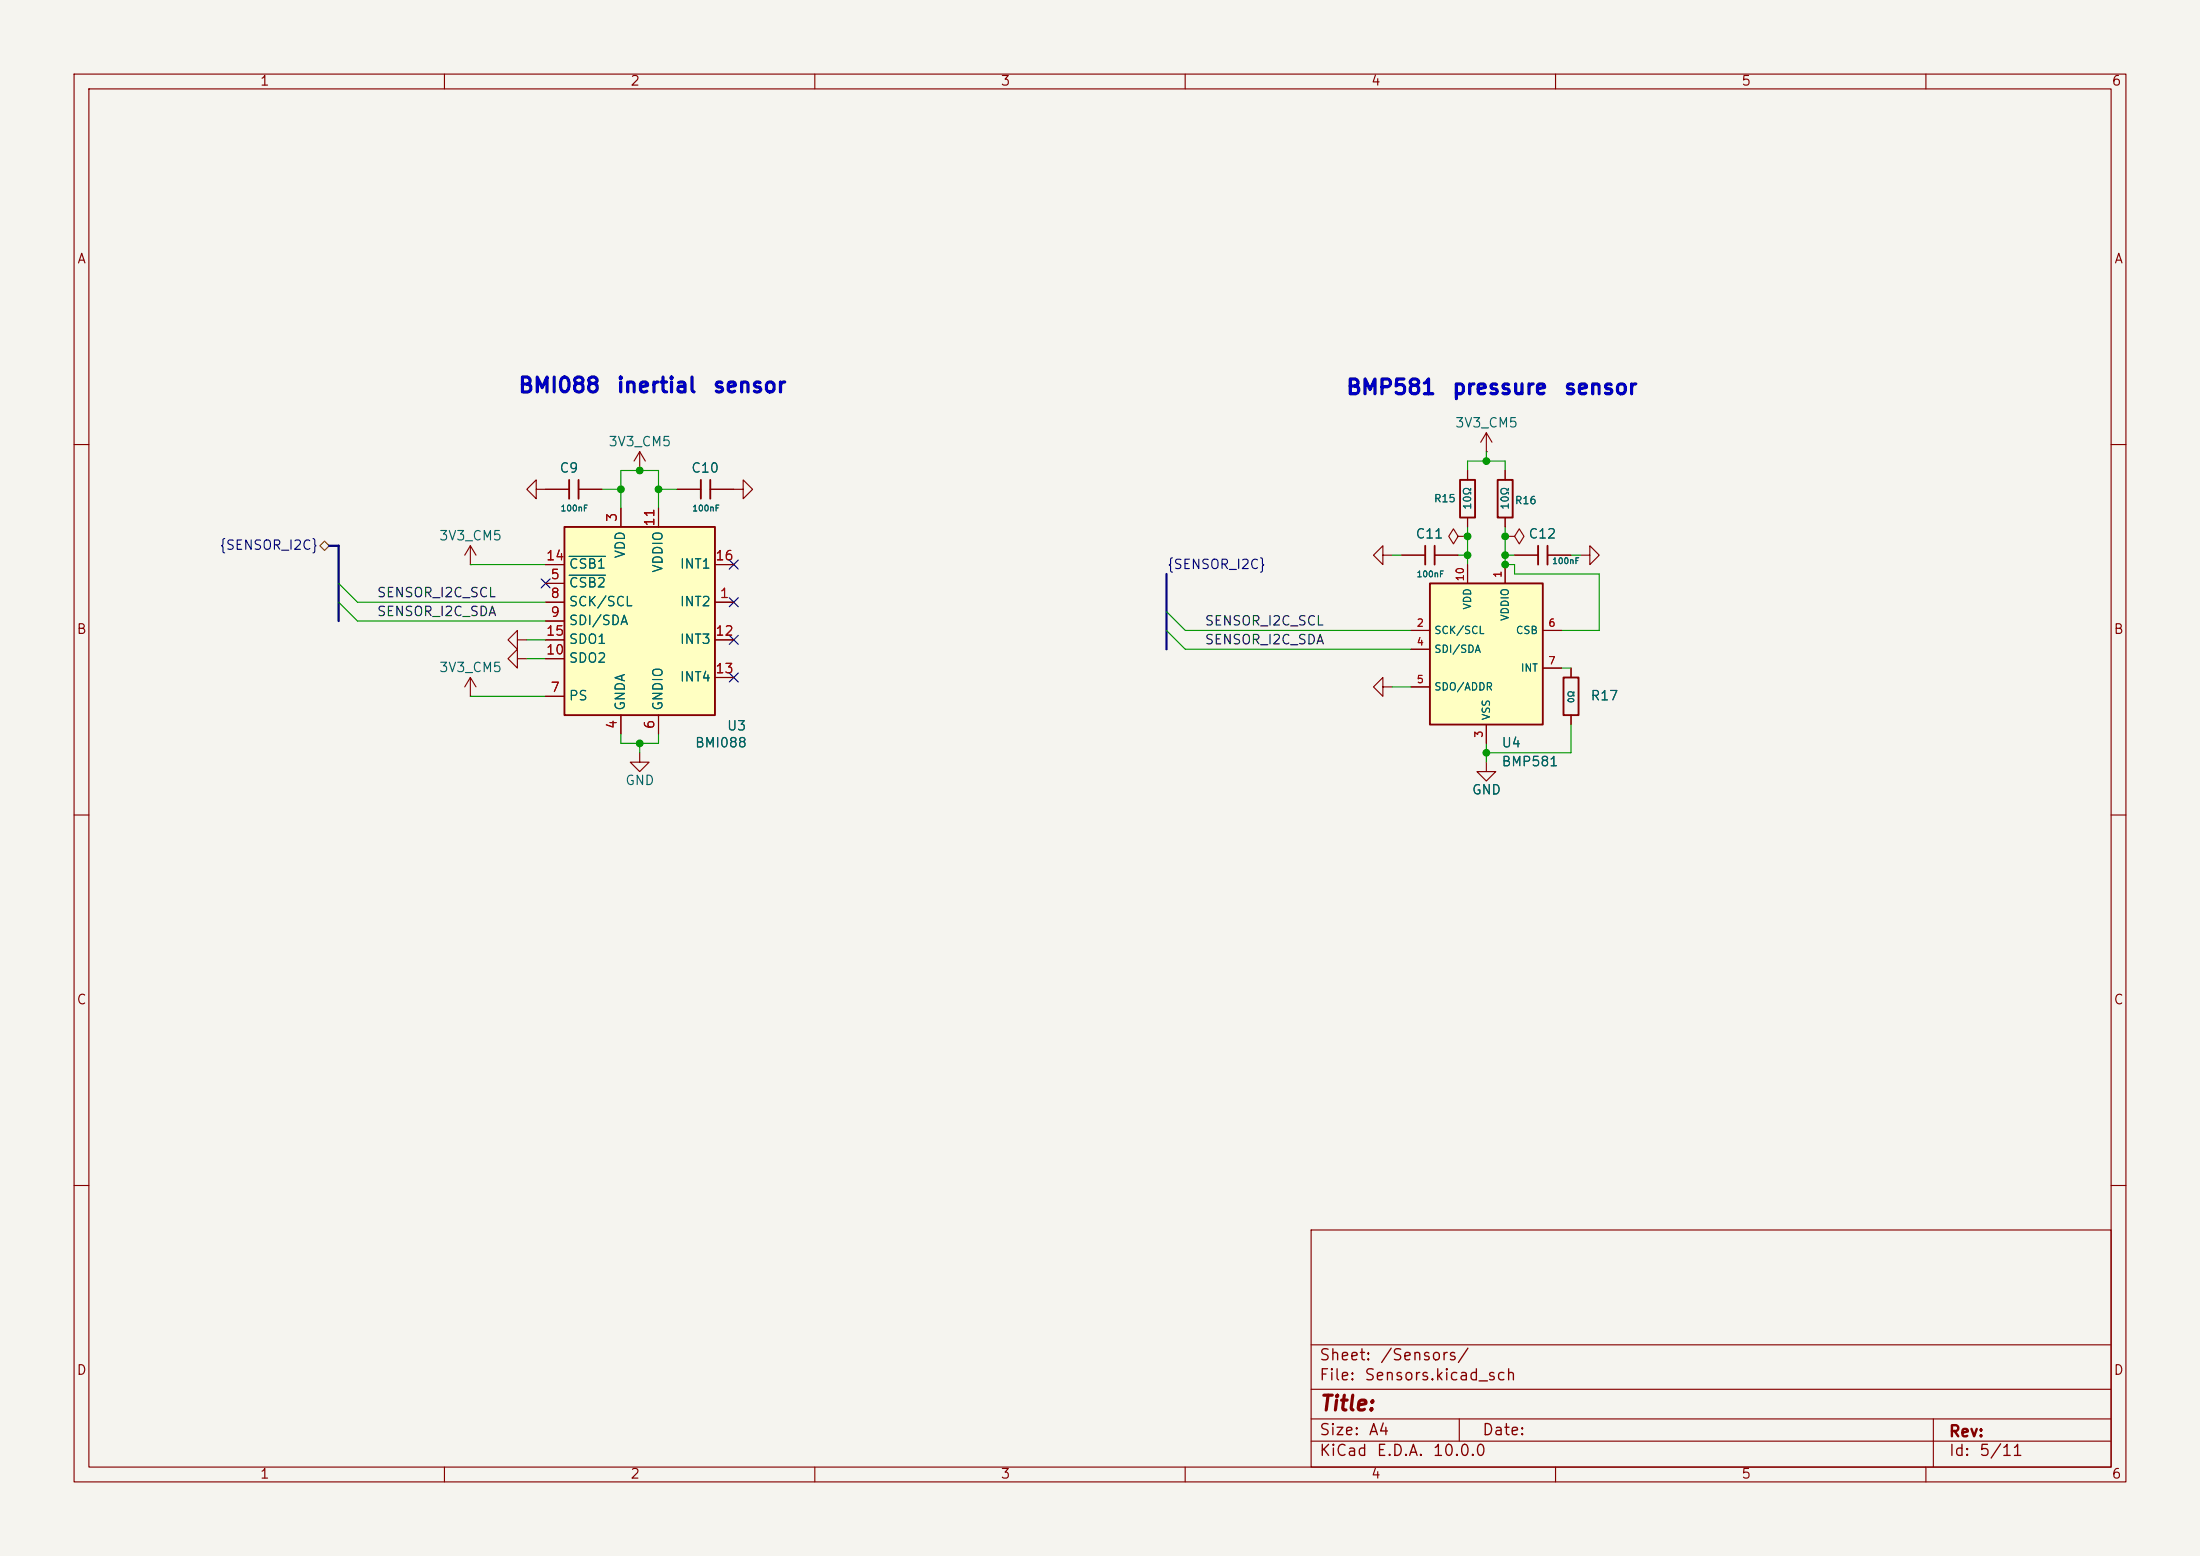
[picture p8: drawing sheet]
<svg xmlns="http://www.w3.org/2000/svg" width="297mm" height="210mm" viewBox="0 0 297 210" stroke-linecap="round" stroke-linejoin="round" font-family="sans-serif">
<path d="M0 0h297v210h-297z" fill="#f5f4ef" stroke="#f5f4ef" stroke-width=".14"/>
<g fill="none" stroke="#840000" stroke-width=".15">
<path d="M10 10h277v190h-277zM12 12h273v186h-273zM60 10v2M110 10v2M160 10v2M210 10v2M260 10v2M200.7 58.4l-.8 1.3M200.7 58.4l.7 1.3M200.7 58.4v2.6M10 60h2M63.5 76.2h.1"/>
<path d="M63.5 73.7l-.8 1.2M63.5 73.7l.8 1.2M63.5 73.7v2.5M86.4 63.5h.1M86.4 61l-.8 1.2M86.4 61l.7 1.2M86.4 61v2.5M99.1 66h1.2v-1.2l1.3 1.2-1.3 1.3v-1.3M186.7 74.9v-1.2l-1.3 1.2 1.3 1.3v-1.3h1.3M189.2 74.9h3.2M193.7 74.9h3.1M200.7 61h.1"/>
<path d="M285 60h2M186.7 92.7v-1.3l-1.3 1.3 1.3 1.3v-1.3h1.3M212.1 90.2v1.2M212.1 96.5v1.3M10 110h2M86.4 101.6v1.3h1.2l-1.2 1.2-1.3-1.2h1.3M200.7 102.9v1.2h1.2l-1.2 1.3-1.3-1.3h1.3M285 110h2M10 160h2M177 166h108v32h-108zM285 160h2M60 198v2"/>
<path d="M110 198v2M160 198v2M177 194.5h108M177 191.5h108M177 187.5h108M177 181.5h108M197 191.5v3M210 198v2M260 198v2M261 191.5v6.5"/>
</g>
<path d="M192.4 73.7v2.5M193.7 73.7v2.5M211.1 91.4h2v5.1h-2z" fill="none" stroke="#840000" stroke-width=".25"/>
<path d="M193 78.7h15.3v19.1h-15.3z" fill="#ffffc2"/>
<path d="M76.8 64.8v2.5M78.1 64.8v2.5M193 78.7h15.3v19.1h-15.3zM197.1 64.8h2v5.1h-2z" fill="none" stroke="#840000" stroke-width=".25"/>
<g fill="none" stroke="#840000" stroke-width=".15">
<path d="M72.4 66v-1.2l-1.3 1.2 1.3 1.3v-1.3h4.4M78.1 66h3.2M196.8 72.4l-.6-1-.6 1 .6 1 .6-1h1.3M198.1 72.4h.1M198.1 63.5v1.3M198.1 69.9v1.2M198.1 76.2v2.5M203.2 76.2v2.5M190.5 85.1h2.5M190.5 87.6h2.5M190.5 92.7h2.5M200.7 97.8v2.5"/>
<path d="M208.3 85.1h2.5M208.3 90.2h2.5"/>
</g>
<path d="M76.2 71.1h20.3v25.4h-20.3z" fill="#ffffc2"/>
<path d="M76.2 71.1h20.3v25.4h-20.3zM94.6 64.8v2.5M95.9 64.8v2.5M202.2 64.8h2v5.1h-2zM207.6 73.7v2.5M208.9 73.7v2.5" fill="none" stroke="#840000" stroke-width=".25"/>
<g fill="none" stroke="#840000" stroke-width=".15">
<path d="M73.7 78.7h2.5M73.7 76.2h2.5M73.7 66h3.1M78.1 66h3.2M83.8 68.6v2.5M88.9 68.6v2.5M91.4 66h3.2M95.9 66h3.2M96.5 76.2h2.6M189.2 74.9h3.2M193.7 74.9h3.1M198.1 72.4h.1"/>
<path d="M198.1 63.5v1.3M198.1 69.9v1.2M198.1 76.2v2.5M203.2 72.4h1.3l.6-1 .6 1-.6 1-.6-1M203.2 72.4h.1M203.2 63.5v1.3M203.2 69.9v1.2M203.2 76.2v2.5M204.5 74.9h3.1M208.9 74.9h3.2M213.4 74.9h1.2v-1.2l1.3 1.2-1.3 1.3v-1.3M63.5 94h.1"/>
<path d="M63.5 91.4l-.8 1.3M63.5 91.4l.8 1.3M63.5 91.4v2.6M69.8 86.4v-1.3l-1.2 1.3 1.2 1.2v-1.2h1.3M69.8 88.9v-1.3l-1.2 1.3 1.2 1.3v-1.3h1.3M73.7 81.3h2.5M73.7 94h2.5M73.7 83.8h2.5M73.7 88.9h2.5M73.7 86.4h2.5M83.8 96.5v2.6M88.9 96.5v2.6"/>
<path d="M96.5 81.3h2.6M96.5 86.4h2.6M96.5 91.4h2.6M190.5 85.1h2.5M190.5 87.6h2.5M190.5 92.7h2.5M200.7 97.8v2.5M208.3 85.1h2.5M208.3 90.2h2.5M212.1 90.2v1.2M212.1 96.5v1.3"/>
</g>
<path d="M76.8 77.6h4.9M76.8 75.1h4.9" fill="none" stroke="#006464" stroke-width=".15"/>
<path d="M43.2 73.7l.6-.7 .6 .7-.6 .6z" fill="none" stroke="#725600" stroke-width=".15"/>
<path d="M44.4 73.7h1.3v10.1M157.5 77.5v10.1" fill="none" stroke="#000084" stroke-width=".3"/>
<g fill="none" stroke="#009600" stroke-width=".15">
<path d="M45.7 78.7l2.6 2.6h25.4M63.5 76.2h10.2M81.3 66h2.5M83.8 68.6v-5.1h5.1v5.1M88.9 66h2.5M188 74.9h1.2M196.8 74.9h1.3M198.1 63.5v-1.3h5.1v1.3M198.1 71.1v5.1M200.7 61v1.2M203.2 71.1v5.1h1.3v1.3h11.4v7.6h-5.1M203.2 74.9h1.3"/>
<path d="M212.1 74.9h1.3M45.7 81.3l2.6 2.5h25.4M63.5 94h10.2M71.1 86.4h2.6M71.1 88.9h2.6M83.8 99.1v1.2h5.1v-1.2M157.5 82.6l2.5 2.5h30.5M157.5 85.1l2.5 2.5h30.5M188 92.7h2.5M210.8 90.2h1.3M212.1 97.8v3.8h-11.4M86.4 100.3v1.3"/>
<path d="M200.7 100.3v2.6"/>
</g>
<path d="M73.1 78.1l1.2 1.2M74.3 78.1l-1.2 1.2M98.5 75.6l1.2 1.2M99.7 75.6l-1.2 1.2M98.5 90.8l1.2 1.2M98.5 85.8l1.2 1.2M98.5 80.7l1.2 1.2M99.7 90.8l-1.2 1.2M99.7 85.8l-1.2 1.2M99.7 80.7l-1.2 1.2" fill="none" stroke="#000084" stroke-width=".15"/>
<g fill="#009600" stroke="#009600" stroke-width=".14">
<circle cx="200.7" cy="62.2" r=".46"/>
<circle cx="203.2" cy="72.4" r=".46"/>
<circle cx="203.2" cy="76.2" r=".46"/>
<circle cx="88.9" cy="66" r=".46"/>
<circle cx="83.8" cy="66" r=".46"/>
<circle cx="86.4" cy="100.3" r=".46"/>
<circle cx="86.4" cy="63.5" r=".46"/>
<circle cx="198.1" cy="74.9" r=".46"/>
<circle cx="198.1" cy="72.4" r=".46"/>
<circle cx="203.2" cy="74.9" r=".46"/>
<circle cx="200.7" cy="101.6" r=".46"/>
</g>
<g font-size="2" fill="#0000c2">
<text x="69.8" y="53.5">BMI088</text>
<text x="83.1" y="53.5">inertial</text>
<text x="96.1" y="53.5">sensor</text>
<text x="181.6" y="53.8">BMP581</text>
<text x="195.9" y="53.8">pressure</text>
<text x="211" y="53.8">sensor</text>
</g>
<text font-size="2" fill="#840000" x="178" y="190.9">Title:</text>
<g font-size="1.5" fill="#840000">
<text x="178" y="184">Sheet:</text>
<text x="186.2" y="184">/Sensors/</text>
<text x="178" y="186.7">File:</text>
<text x="184.1" y="186.7">Sensors.kicad_sch</text>
<text x="178" y="196.9">KiCad</text>
<text x="178" y="194.1">Size:</text>
<text x="184.7" y="194.1">A4</text>
<text x="185.7" y="196.9">E.D.A.</text>
<text x="193.3" y="196.9">10.0.0</text>
<text x="200" y="194.1">Date:</text>
<text x="263" y="194.3">Rev:</text>
<text x="263" y="196.9">Id:</text>
<text x="267.1" y="196.9">5/11</text>
</g>
<g font-size="1.3" fill="#840000">
<text x="35" y="11.9">1</text>
<text x="85" y="11.9">2</text>
<text x="135" y="11.9">3</text>
<text x="185" y="11.9">4</text>
<text x="235" y="11.9">5</text>
<text x="285" y="11.9">6</text>
<text x="10.3" y="35.9">A</text>
<text x="285.3" y="35.9">A</text>
<text x="10.3" y="85.9">B</text>
<text x="285.3" y="85.9">B</text>
<text x="10.3" y="135.9">C</text>
<text x="285.3" y="135.9">C</text>
<text x="10.3" y="185.9">D</text>
<text x="285.3" y="185.9">D</text>
<text x="35" y="199.9">1</text>
<text x="85" y="199.9">2</text>
<text x="135" y="199.9">3</text>
<text x="185" y="199.9">4</text>
<text x="235" y="199.9">5</text>
<text x="285" y="199.9">6</text>
</g>
<g font-size="1.3" fill="#006464">
<text x="196.4" y="58">3V3_CM5</text>
<text x="75.4" y="64.1">C9</text>
<text x="82.1" y="60.6">3V3_CM5</text>
<text x="93.2" y="64.1">C10</text>
<text x="59.2" y="73.3">3V3_CM5</text>
<text x="76.7" y="77.1">CSB1</text>
<text x="84.7" y="75.5" transform="rotate(-90 84.7 75.5)">VDD</text>
<text x="89.8" y="77.4" transform="rotate(-90 89.8 77.4)">VDDIO</text>
<text x="91.7" y="77.1">INT1</text>
<text x="191" y="73">C11</text>
<text x="206.3" y="73">C12</text>
<text x="76.7" y="79.6">CSB2</text>
<text x="76.7" y="82.1">SCK/SCL</text>
<text x="91.7" y="82.1">INT2</text>
<text x="76.7" y="84.7">SDI/SDA</text>
<text x="76.7" y="89.8">SDO2</text>
<text x="76.7" y="87.2">SDO1</text>
<text x="91.7" y="87.2">INT3</text>
<text x="59.2" y="91">3V3_CM5</text>
<text x="76.7" y="94.8">PS</text>
<text x="91.7" y="92.3">INT4</text>
<text x="214.6" y="94.8">R17</text>
<text x="84.7" y="96" transform="rotate(-90 84.7 96)">GNDA</text>
<text x="89.8" y="96" transform="rotate(-90 89.8 96)">GNDIO</text>
<text x="93.7" y="101.2">BMI088</text>
<text x="98.1" y="98.9">U3</text>
<text x="202.6" y="101.2">U4</text>
<text x="84.3" y="106.3">GND</text>
<text x="198.6" y="107.5">GND</text>
<text x="202.6" y="103.7">BMP581</text>
</g>
<g font-size="1.3" fill="#a90000">
<text x="83.6" y="70.6" transform="rotate(-90 83.6 70.6)">3</text>
<text x="88.6" y="71.2" transform="rotate(-90 88.6 71.2)">11</text>
<text x="73.6" y="75.9">14</text>
<text x="96.5" y="75.9">16</text>
<text x="74.2" y="78.5">5</text>
<text x="74.2" y="81">8</text>
<text x="74.2" y="83.6">9</text>
<text x="97.1" y="81">1</text>
<text x="73.6" y="88.6">10</text>
<text x="73.6" y="86.1">15</text>
<text x="96.5" y="86.1">12</text>
<text x="74.2" y="93.7">7</text>
<text x="96.5" y="91.2">13</text>
<text x="83.6" y="98.5" transform="rotate(-90 83.6 98.5)">4</text>
<text x="88.6" y="98.5" transform="rotate(-90 88.6 98.5)">6</text>
</g>
<g font-size="1.3" fill="#000084">
<text x="29.5" y="74.5">{SENSOR_I2C}</text>
<text x="157.5" y="77.1">{SENSOR_I2C}</text>
</g>
<g font-size="1.3" fill="#0f0f0f">
<text x="50.8" y="83.5">SENSOR_I2C_SDA</text>
<text x="50.8" y="80.9">SENSOR_I2C_SCL</text>
<text x="162.6" y="87.3">SENSOR_I2C_SDA</text>
<text x="162.6" y="84.7">SENSOR_I2C_SCL</text>
</g>
<g font-size="1" fill="#006464">
<text x="193.5" y="68">R15</text>
<text x="198.8" y="68.9" transform="rotate(-90 198.8 68.9)">10Ω</text>
<text x="203.9" y="68.9" transform="rotate(-90 203.9 68.9)">10Ω</text>
<text x="204.4" y="68.3">R16</text>
<text x="198.8" y="82.4" transform="rotate(-90 198.8 82.4)">VDD</text>
<text x="203.9" y="83.9" transform="rotate(-90 203.9 83.9)">VDDIO</text>
<text x="193.5" y="85.8">SCK/SCL</text>
<text x="193.5" y="88.4">SDI/SDA</text>
<text x="204.6" y="85.8">CSB</text>
<text x="193.5" y="93.4">SDO/ADDR</text>
<text x="205.2" y="90.9">INT</text>
<text x="201.4" y="97.3" transform="rotate(-90 201.4 97.3)">VSS</text>
</g>
<g font-size="1" fill="#a90000">
<text x="197.9" y="78.6" transform="rotate(-90 197.9 78.6)">10</text>
<text x="202.9" y="78.1" transform="rotate(-90 202.9 78.1)">1</text>
<text x="191.2" y="84.8">2</text>
<text x="191.2" y="87.4">4</text>
<text x="208.9" y="84.8">6</text>
<text x="208.9" y="89.9">7</text>
<text x="191.2" y="92.5">5</text>
<text x="200.4" y="99.7" transform="rotate(-90 200.4 99.7)">3</text>
</g>
<g font-size=".8" fill="#006464">
<text x="75.6" y="69.2">100nF</text>
<text x="93.4" y="69.2">100nF</text>
<text x="209.5" y="76.3">100nF</text>
<text x="191.2" y="78.1">100nF</text>
<text x="212.7" y="95" transform="rotate(-90 212.7 95)">0Ω</text>
</g>
</svg>
